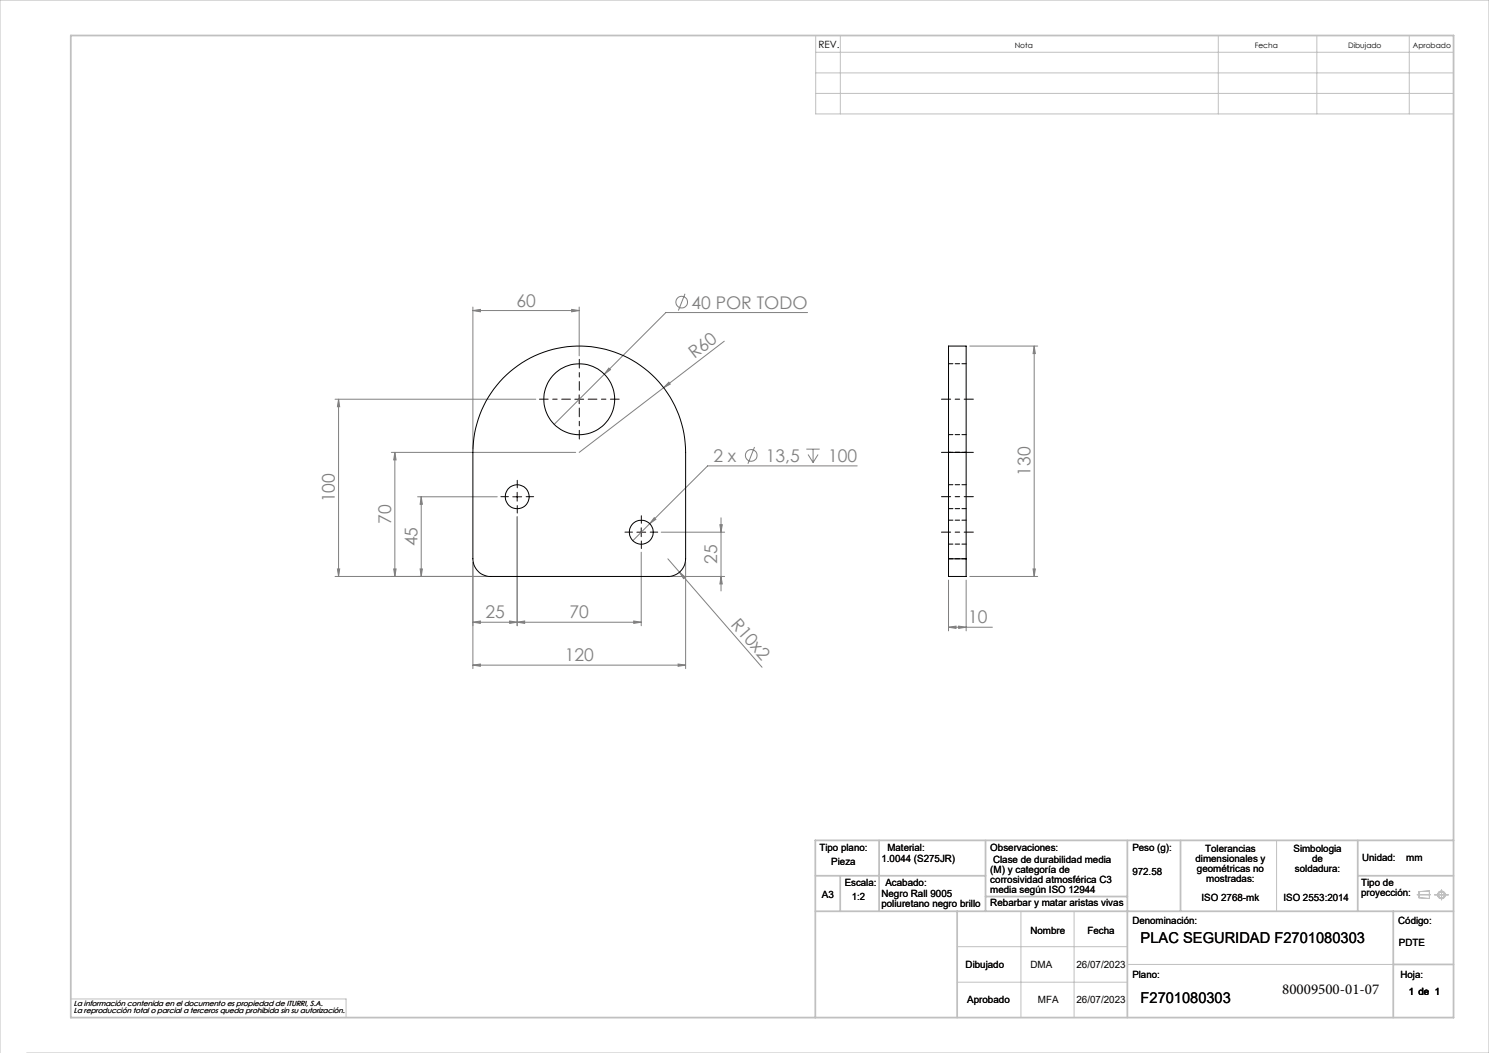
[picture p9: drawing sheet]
<svg xmlns="http://www.w3.org/2000/svg" width="420mm" height="297mm" viewBox="0 0 420 297" stroke-linecap="round" stroke-linejoin="round" font-family="sans-serif">
<g fill="none" stroke="#c0c0c0" stroke-width=".28">
<path d="M230.1 10h179.9v22.1h-179.9zM230.1 14.7h179.9M237 10v22.1M343.6 10v22.1M371.4 10v22.1M397.5 10v22.1M230.1 20.6h179.9M230.1 26.3h179.9M360.1 237v20M288 257v30M303 257v30M399.7 252.4h3.8"/>
<path d="M400.3 251.5l2.9-.2v2.1l-2.9-.2zM404.6 252.4h4M406.6 251v2.8M270 267h48M270 277h48M318 272h75M0 297v-297h420v297h-412.5M20 281.8h77.6v5.2"/>
<circle cx="406.6" cy="252.4" r=".86"/>
<circle cx="406.6" cy="252.4" r="1.07"/>
</g>
<g fill="none" stroke="#c0c0c0" stroke-width=".5">
<path d="M20 10h390v277h-390zM248 237v20M278 237v20M318 237v50M333 237v20M383 237v20M410 237h-180v50M230 257h180M230 247h48M237 247v10M270 257v30M278 252.9h40"/>
<path d="M383 247h27M393 257v30M393 272h17"/>
</g>
<g fill="none" stroke="#808080" stroke-width=".28">
<path d="M133.4 87.6l2.1-.3v.6zM133.4 86.6v40M133.4 87.6h30M161.3 87.3l2.1 .3-2.1 .3zM163.4 86.6v13.8M193.2 82.9l-1.9 4.7M204.3 96.2l-40.9 31.4M227.8 88.2h-40l-31.5 31.5M273.5 97.6h19.2M291.7 97.6l.3 2.1h-.6zM291.7 97.6v65M94.5 112.6h56.6"/>
<path d="M95.5 112.6l.3 2.1h-.6zM95.5 112.6v50M171.7 103.8l.5 .5-1.7 1.2zM188.7 107.8l.4 .5-1.9 1.1zM110.4 127.6h52M111.4 127.6v35M111.4 127.6l.3 2.1h-.6zM212.8 126.1l-1.8 4.7M227.4 126.7h3.8M227.9 128.2l1.4 2.3M229.3 126.7v3.8M230.8 128.2l-1.5 2.3"/>
<path d="M241.8 131.4h-42.2l-16.3 16.3M117.8 140.1h22.5M118.8 140.1l.3 2.1h-.6zM118.8 140.1v22.5M133.4 158.6v30M145.9 145.7v30.8M180.9 155.7v20.8M183.3 147.7l-4.8 4.8M184.5 146l.5 .5-1.7 1.2zM186.5 150.1h17.9M188.4 157.6l26.5 30.6M193.4 158.6v30"/>
<path d="M203.1 148h.6l-.3 2.1zM203.4 146v20.7M94.5 162.6h42.9M95.2 160.5h.6l-.3 2.1zM111.1 160.5h.6l-.3 2.1zM118.5 160.5h.6l-.3 2.1zM133.4 175.5l2.1-.3v.6zM133.4 175.5h47.5M143.8 175.2l2.1 .3-2.1 .3zM145.9 175.5l2.1-.3v.6zM178.8 175.2l2.1 .3-2.1 .3zM189.4 162.6h15"/>
<path d="M191.7 161.4l1.6 1.4-.5 .4zM203.4 162.6l.3 2.1h-.6zM267.5 176.9l2.2-.3v.6zM267.5 163.6v14.3M267.5 176.9h12.4M270.4 176.6l2.1 .3-2.1 .3zM272.5 163.6v14.3M273.5 162.6h19.2M291.4 160.5h.6l-.3 2.1zM133.4 187.6l2.1-.3v.6zM133.4 187.6h60M191.3 187.3l2.1 .3-2.1 .3z"/>
<circle cx="192.3" cy="85.2" r="1.65"/>
<circle cx="211.9" cy="128.5" r="1.65"/>
</g>
<path d="M274.6 112.6h-9M274.6 127.6h-9M265.6 150.1h9M265.6 140.1h9" fill="none" stroke="#000" stroke-width=".28" stroke-dasharray="15.2 1.3 1.3 1.3" stroke-dashoffset="12.6"/>
<path d="M160.9 112.6h-8.7M163.4 110.1v-8.8M163.4 115.1v8.7M165.9 112.6h8.8" fill="none" stroke="#300000" stroke-width=".28" stroke-dasharray="15.2 1.3 1.3 1.3" stroke-dashoffset="12.8"/>
<path d="M145.9 137.6v-2.1M143.4 140.1h-2.1M145.9 142.6v2.1M148.4 140.1h2.1M178.4 150.1h-2.1M180.9 147.6v-2.1M180.9 152.6v2.1M183.4 150.1h2.1" fill="none" stroke="#300000" stroke-width=".28" stroke-dasharray="15.2 1.3 1.3 1.3"/>
<path d="M162.1 112.6h2.5M163.4 111.4v2.5M145.9 138.8v2.6M144.6 140.1h2.5M179.6 150.1h2.5M180.9 148.9v2.5" fill="none" stroke="#300000" stroke-width=".28"/>
<g fill="#808080">
<path d="M188.7 107.8l.4 .5-1.9 1.1z"/>
<path d="M191.7 161.4l1.6 1.4-.5 .4z"/>
<path d="M143.8 175.2l2.1 .3-2.1 .3zM133.4 175.5l2.1-.3v.6zM161.3 87.3l2.1 .3-2.1 .3zM133.4 87.6l2.1-.3v.6zM270.4 176.6l2.1 .3-2.1 .3zM267.5 176.9l2.2-.3v.6z"/>
<path d="M145.9 175.5l2.1-.3v.6zM178.8 175.2l2.1 .3-2.1 .3zM171.7 103.8l-1.2 1.7 1.7-1.2zM184.5 146l-1.2 1.7 1.7-1.2z"/>
<path d="M111.1 160.5h.6l-.3 2.1zM111.4 127.6l.3 2.1h-.6z"/>
<path d="M291.4 160.5h.6l-.3 2.1zM291.7 97.6l.3 2.1h-.6z"/>
<path d="M118.8 140.1l.3 2.1h-.6zM118.5 160.5h.6l-.3 2.1zM203.1 148h.6l-.3 2.1zM203.4 162.6l.3 2.1h-.6zM95.5 112.6l.3 2.1h-.6zM95.2 160.5h.6l-.3 2.1z"/>
<path d="M133.4 187.6l2.1-.3v.6zM191.3 187.3l2.1 .3-2.1 .3z"/>
</g>
<g fill="none" stroke="#000" stroke-width=".28">
<path d="M141.9 106.6a30 30 0 0 1 32.8-6.8 30 30 0 0 1 18.7 27.8v30a5 5 0 0 1-5 5h-50a5 5 0 0 1-5-5v-30a30.1 30.1 0 0 1 8.5-21zM267.5 127.6v-30h5v30M267.5 127.6h5M267.5 127.6v30M272.5 127.6v30M267.5 157.6v5h5v-5M267.5 157.6h5"/>
<circle cx="163.4" cy="112.6" r="10"/>
<circle cx="145.9" cy="140.1" r="3.4"/>
<circle cx="180.9" cy="150.1" r="3.4"/>
</g>
<path d="M272.6 102.6h-5M267.6 122.6h5M272.6 127.6h-5M272.6 136.7h-5M267.6 143.5h5M267.6 153.5h5M272.6 157.6h-5M272.6 146.7h-5" fill="none" stroke="#000" stroke-width=".28" stroke-dasharray="1.3 .6"/>
<g font-size="4.9" fill="#808080">
<text x="145.7" y="86.5">60</text>
<text x="195" y="87.1">40 POR TODO</text>
<text x="195.9" y="101.4" transform="rotate(-37 195.9 101.4)">R60</text>
<text x="201.2" y="130.3">2 x</text>
<text x="216" y="130.3">13,5</text>
<text x="233.6" y="130.3">100</text>
<text x="290.7" y="134.2" transform="rotate(-90 290.7 134.2)">130</text>
<text x="94.4" y="141.7" transform="rotate(-90 94.4 141.7)">100</text>
<text x="110.3" y="147.8" transform="rotate(-90 110.3 147.8)">70</text>
<text x="117.8" y="154.1" transform="rotate(-90 117.8 154.1)">45</text>
<text x="202.3" y="159.1" transform="rotate(-90 202.3 159.1)">25</text>
<text x="136.9" y="174.4">25</text>
<text x="160.7" y="174.4">70</text>
<text x="206" y="176.2" transform="rotate(49 206 176.2)">R10x2</text>
<text x="273.1" y="175.8">10</text>
<text x="159.3" y="186.5">120</text>
</g>
<g font-size="4.2" fill="#010000">
<text x="321.7" y="265.9">PLAC SEGURIDAD F2701080303</text>
<text x="321.7" y="282.8">F2701080303</text>
</g>
<text font-size="4.2" x="361.7" y="280.4">80009500-01-07</text>
<g font-size="2.8" fill="#010000">
<text x="230.8" y="13.6">REV.</text>
<text x="231.1" y="239.9">Tipo plano:</text>
<text x="250.3" y="239.9">Material:</text>
<text x="279.3" y="239.9">Observaciones:</text>
<text x="319.4" y="239.9">Peso (g):</text>
<text x="234.5" y="244.1">Pieza</text>
<text x="248.6" y="243">1.0044 (S275JR)</text>
<text x="280.1" y="243.4">Clase de durabilidad media</text>
<text x="337.2" y="243.1">dimensionales y</text>
<text x="337.6" y="246">geométricas no</text>
<text x="339.9" y="240.3">Tolerancias</text>
<text x="364.9" y="240.2">Simbologia</text>
<text x="365.3" y="245.9">soldadura:</text>
<text x="370.1" y="243">de</text>
<text x="384.2" y="242.7">Unidad:</text>
<text x="396.7" y="242.7">mm</text>
<text x="238.3" y="250">Escala:</text>
<text x="249.7" y="250">Acabado:</text>
<text x="279.3" y="246.2">(M) y categoría de</text>
<text x="279.3" y="249">corrosividad atmosférica C3</text>
<text x="279.3" y="251.8">media según ISO 12944</text>
<text x="319.4" y="246.9">972.58</text>
<text x="340.2" y="248.8">mostradas:</text>
<text x="383.9" y="250">Tipo de</text>
<text x="231.9" y="253.4">A3</text>
<text x="240.3" y="254">1:2</text>
<text x="248.6" y="252.9">Negro Rall 9005</text>
<text x="248.6" y="255.7">poliuretano negro brillo</text>
<text x="279.3" y="255.7">Rebarbar y matar aristas vivas</text>
<text x="338.9" y="254">ISO 2768-mk</text>
<text x="362" y="254">ISO 2553:2014</text>
<text x="383.9" y="252.8">proyección:</text>
<text x="290.6" y="263.3">Nombre</text>
<text x="306.7" y="263.3">Fecha</text>
<text x="319.4" y="260.6">Denominación:</text>
<text x="394.4" y="260.6">Código:</text>
<text x="394.6" y="266.9">PDTE</text>
<text x="272.4" y="273">Dibujado</text>
<text x="290.6" y="273">DMA</text>
<text x="303.6" y="273">26/07/2023</text>
<text x="319.4" y="275.8">Plano:</text>
<text x="395" y="275.8">Hoja:</text>
<text x="397.4" y="280.6">1 de 1</text>
<text x="272.8" y="282.8">Aprobado</text>
<text x="292.7" y="282.8">MFA</text>
<text x="303.6" y="282.8">26/07/2023</text>
</g>
<g font-size="2.1" fill="#010000">
<text x="286.2" y="13.6">Nota</text>
<text x="353.9" y="13.6">Fecha</text>
<text x="380.3" y="13.6">Dibujado</text>
<text x="398.5" y="13.6">Aprobado</text>
<text x="20.8" y="283.7">La información contenida en el documento es propiedad de ITURRI, S.A.</text>
<text x="20.8" y="285.7">La reproducción total o parcial a terceros queda prohibida sin su autorización.</text>
</g>
</svg>
